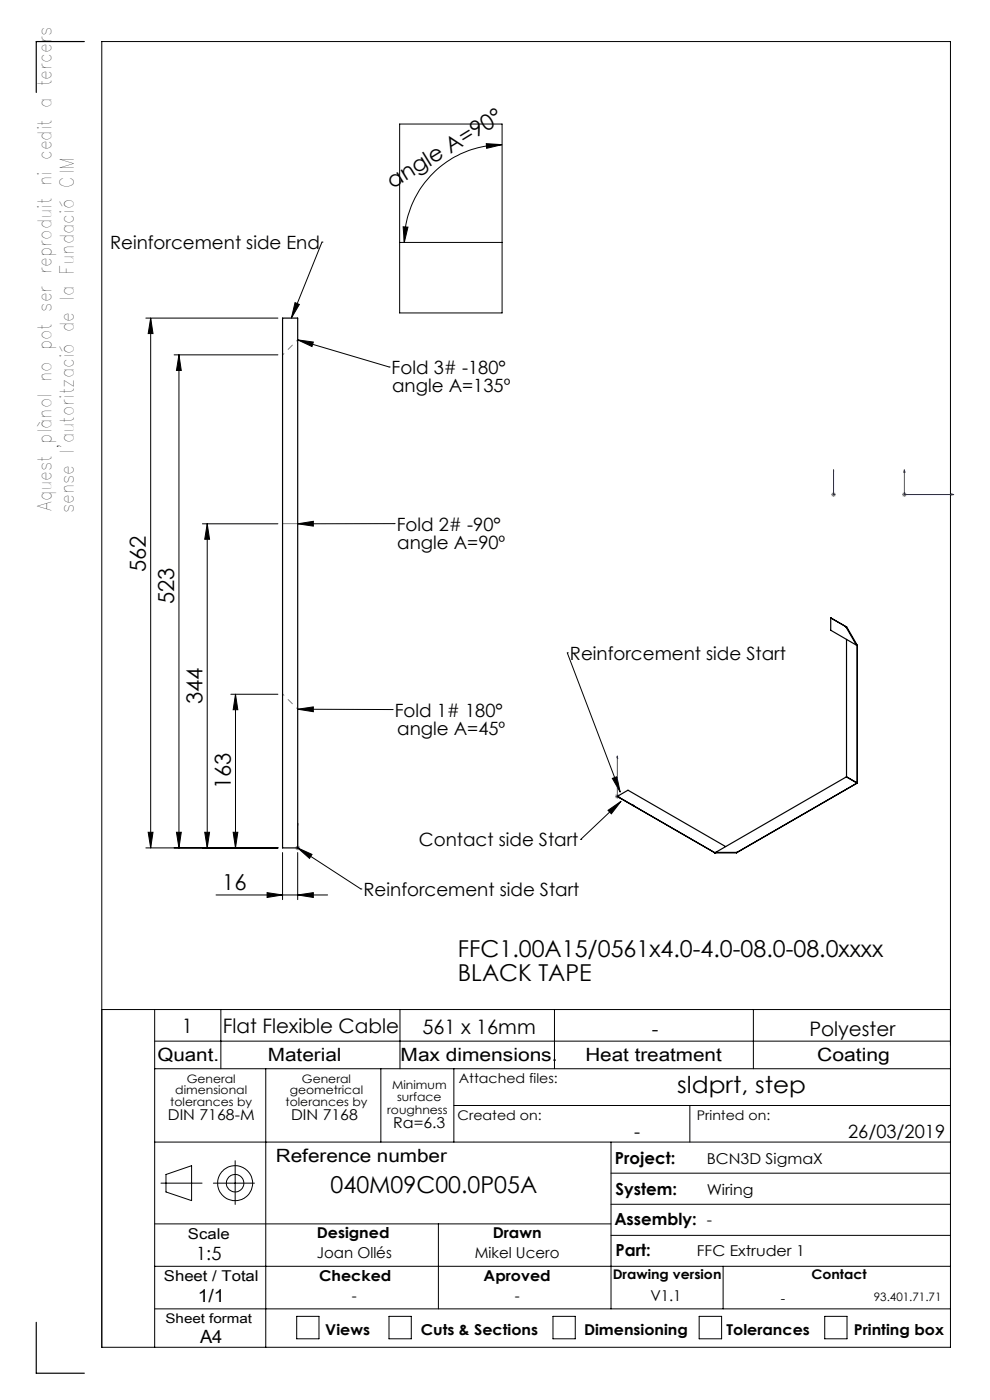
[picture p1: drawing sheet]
<svg xmlns="http://www.w3.org/2000/svg" width="210mm" height="297mm" viewBox="0 0 210 297" stroke-linecap="round" stroke-linejoin="round" font-family="sans-serif">
<g fill="none" stroke="#000" stroke-width=".21">
<path d="M21.6 8.8h180v277h-180zM84.8 26.3h21.7v40.1h-21.7zM103.2 30.5l3.3 .2-3.3 .8zM106.5 30.7a20.8 20.8 0 0 0-20.7 20.7M68.3 51.4h.1M68.3 51.4l-6.5 16.1M84.8 51.4h21.7M85.5 48.1l1 .1-.7 3.2zM30.9 67.5h28M32 67.5v112.4M32 67.5l.5 3.3h-1.1zM36.9 75.3h22"/>
<path d="M38 75.3l.5 3.3h-1.1zM38 75.3v104.6M62.6 64.2l.9 .4-1.7 2.9zM63.1 72.1l3.4 .5-.3 .9zM63.1 72.1l19.5 5.8M82.6 77.9h.1M42.9 111.1h16M44 111.1v68.8M44 111.1l.5 3.3h-1.1zM63.1 111.1l3.4-.5v1zM83.6 111.1h.1M83.6 111.1h-20.5"/>
<path d="M120.3 138.5h.1M120.3 138.5l11.3 29.5M49 147.3h9.9M50 147.3l.4 3.3h-.9zM50 147.3v32.6M63.1 150.5l3.4-.5v1zM63.1 150.5h20.1M83.2 150.5h.1M30.9 179.9h28M31.4 176.6h1.1l-.5 3.3zM37.4 176.6h1.1l-.5 3.3zM43.4 176.6h1.1l-.5 3.3z"/>
<path d="M49.5 176.6h.9l-.4 3.3zM63.1 179.9l3.1 1.4-.5 .8zM63.1 179.9l13.5 8.7M123.2 178.1h.1M129 171.9l2.7-1.9-2 2.6zM129.9 165.1l.9-.3 .8 3.2zM131.7 170l-8.5 8.1M45.8 189.9h23.7M56.7 189.4l3.2 .5-3.2 .5zM59.9 180.9v9.9M63.1 189.9l3.4-.5v1zM63.1 180.9v9.9"/>
<path d="M76.6 188.6h.1M21.6 214.2h180M32.8 214.2v71.6M46.8 214.2v12.5M84.8 214.2v12.5M117.6 214.2v12.5M159.8 214.2v12.5M32.8 220.9h168.8M32.8 226.7h168.8M56.4 226.7v59.1M80.8 226.7v15.6M96.3 226.7v15.6"/>
<path d="M96.3 234.5h105.3M146.3 234.5v7.8M32.8 259.6h96.8M32.8 242.3h168.8M34.1 251h8.8M35.2 249.2l5.4-1.9v7.4l-5.4-1.8zM45.3 251h8.7M49.9 246.2v9.3M93 259.6v18.1M129.6 242.3v35.4M129.6 255.5h72M129.6 248.9h72"/>
<path d="M32.8 268.6h168.8M62.9 279.3h4.8v4.7h-4.8zM82.5 279.3h4.7v4.7h-4.7zM117.3 279.3h4.7v4.7h-4.7zM129.6 262.1h72M148.3 279.3h4.8v4.7h-4.8zM153.4 268.6v9.1M174.9 279.3h4.8v4.7h-4.8zM201.6 277.7h-168.8"/>
<circle cx="49.9" cy="251" r="1.87"/>
<circle cx="49.9" cy="251" r="3.7"/>
</g>
<g fill="none" stroke="#00f" stroke-width=".21">
<path d="M176.8 99.7v.5v-.5M176.8 99.7v5.2M191.8 99.7l.2 .5h-.3zM191.8 99.7v5.2h10.5M176.8 104.8v.2zM176.8 104.9h.1M201.8 104.8l.5 .1-.5 .1zM63.1 174.6v.6v-.6M63.1 179.7v.3zM63.1 179.9h.1M63.1 174.6v5.3M131 160.4v.4l-.2-.1z"/>
<path d="M131 160.4v8.5l3.7 2.2M134.3 170.7l.4 .4-.4-.1z"/>
</g>
<g fill="none" stroke="#808080" stroke-width=".21">
<path d="M176.3 104.9h1M176.5 104.6l.7 .7M176.8 104.4v1M177.2 104.6l-.7 .7M191.3 104.9h1M191.5 104.6l.7 .7M191.8 104.4v1M192.2 104.6l-.7 .7M62.7 179.9h.9M62.8 179.5l.7 .7M63.1 179.4v1M63.5 179.5l-.7 .7"/>
<path d="M130.5 168.9h.9M130.6 168.6l.7 .7M131 168.4v1M131.3 168.6l-.7 .7"/>
</g>
<path d="M17.9 8.8h-10.2v10.8M7.7 280.5v10.8h10.2" fill="none" stroke="#000" stroke-width=".25"/>
<path d="M63.2 72.1l-3.2 3.2M63.2 150.4l-3.2-3.2" fill="none" stroke="#808080" stroke-width=".21" stroke-dasharray="15.2 1.3 1.3 1.3" stroke-dashoffset="14.9"/>
<path d="M63.2 111.1h-3.2" fill="none" stroke="#808080" stroke-width=".21" stroke-dasharray="15.2 1.3 1.3 1.3"/>
<g fill="#000">
<path d="M103.2 30.5l3.3 .2-3.3 .8zM85.5 48.1l1 .1-.7 3.2z"/>
<path d="M129.9 165.1l.9-.3 .8 3.2zM129 171.9l2.7-1.9-2 2.6z"/>
</g>
<g fill="#00f">
<path d="M134.3 170.7l.4 .4-.4-.1zM131 160.4v.4l-.2-.1zM176.8 99.7v.5zM176.8 104.8v.2zM191.8 99.7l-.1 .5h.3zM201.8 104.8v.2l.5-.1z"/>
<path d="M63.1 174.6v.6zM63.1 179.7v.3z"/>
</g>
<g fill="#000">
<path d="M62.6 64.2l.9 .4-1.7 2.9zM63.1 179.9l3.1 1.4-.5 .8zM63.1 150.5l3.4-.5v1zM63.1 111.1l3.4-.5v1zM63.1 72.1l3.4 .5-.3 .9z"/>
<path d="M49.5 176.6h.9l-.4 3.3zM50 147.3l.4 3.3h-.9zM43.4 176.6h1.1l-.5 3.3zM44 111.1l.5 3.3h-1.1zM37.4 176.6h1.1l-.5 3.3zM38 75.3l.5 3.3h-1.1zM31.4 176.6h1.1l-.5 3.3zM32 67.5l.5 3.3h-1.1z"/>
<path d="M56.7 189.4l3.2 .5-3.2 .5zM63.1 189.9l3.4-.5v1z"/>
</g>
<g fill="none" stroke="#000" stroke-width=".25">
<path d="M59.9 67.5h3.2v112.4h-3.2zM176.2 131.1v2.6l5.5 3.2M176.2 131.1l3.2 1.9M176.2 131.1l3.3 1.8M179.4 133h.2l2.3 3.9M179.4 133l2.3 3.9M179.5 132.9v.1M179.5 132.9l-.1 .1M179.6 135.6v29.2M181.7 136.9h.2M181.8 136.9h.1M181.9 136.9l-.1 29.2"/>
<path d="M131 168.9l2.2-1.3 20.7 12M131 168.9l20.7 12M131 168.9v.1M179.5 164.8l-27.7 16M179.5 164.8l2.3 1.3M179.6 164.8h-.1M179.6 164.8l2.2 1.3M181.8 166.1l-25.5 14.7M181.8 166.1v.1M181.8 166.2l-25.5 14.7M181.8 166.1h.1M151.7 180.9h.1"/>
<path d="M151.8 180.9h.1M151.8 180.9h-.1M151.8 180.8l-.1 .1M151.8 180.8h4.5M156.3 180.9h.1M156.3 180.8l-4.6 .1M156.3 180.8v.1"/>
</g>
<g font-size="4.9">
<text x="97.1" y="203.1">FFC1.00A15/0561x4.0-4.0-08.0-08.0xxxx</text>
<text x="97.1" y="208.1">BLACK TAPE</text>
<text x="143.7" y="231.9">sldprt, step</text>
<text x="70.1" y="253">040M09C00.0P05A</text>
</g>
<g font-size="4.7">
<text x="83.3" y="40.2" transform="rotate(-32 83.3 40.2)">angle A=90°</text>
<text x="31" y="121.3" transform="rotate(-90 31 121.3)">562</text>
<text x="37" y="128.1" transform="rotate(-90 37 128.1)">523</text>
<text x="43" y="149.3" transform="rotate(-90 43 149.3)">344</text>
<text x="49" y="167.4" transform="rotate(-90 49 167.4)">163</text>
<text x="47.2" y="188.8">16</text>
</g>
<g font-size="4.2">
<text x="38.6" y="219.1">1</text>
<text x="47.3" y="219.2">Flat Flexible Cable</text>
<text x="89.6" y="219.5">561 x 16mm</text>
<text x="138.3" y="219.7">-</text>
<text x="171.7" y="219.7">Polyester</text>
</g>
<g font-size="4">
<text x="10.9" y="108.4" transform="rotate(-90 10.9 108.4)">Aquest plànol no pot ser reproduit ni cedit a tercers</text>
<text x="15.6" y="108.9" transform="rotate(-90 15.6 108.9)">sense l'autorització de la Fundació CIM</text>
</g>
<g font-size="3.9">
<text x="23.4" y="52.8">Reinforcement side End</text>
<text x="83.1" y="79.4">Fold 3# -180°</text>
<text x="83.2" y="83.2">angle A=135º</text>
<text x="84.2" y="112.6">Fold 2# -90°</text>
<text x="84.3" y="116.5">angle A=90º</text>
<text x="120.9" y="140">Reinforcement side Start</text>
<text x="83.7" y="152">Fold 1# 180°</text>
<text x="84.3" y="155.9">angle A=45º</text>
<text x="88.9" y="179.5">Contact side Start</text>
<text x="77.1" y="190.1">Reinforcement side Start</text>
<text x="33.4" y="225.1">Quant.</text>
<text x="56.8" y="225.1">Material</text>
<text x="85" y="225.1">Max dimensions.</text>
<text x="124.2" y="225.1">Heat treatment</text>
<text x="173.4" y="225.1">Coating</text>
<text x="134.5" y="241.3">-</text>
<text x="179.9" y="241.3">26/03/2019</text>
<text x="58.5" y="246.6">Reference number</text>
<text x="41.6" y="267.3">1:5</text>
<text x="41.9" y="276.1">1/1</text>
<text x="42.4" y="284.9">A4</text>
</g>
<g font-size="3.5">
<text x="130.5" y="246.9">Project:</text>
<text x="130.6" y="253.5">System:</text>
<text x="130.3" y="259.8">Assembly: -</text>
<text x="130.6" y="266.4">Part:</text>
</g>
<g font-size="3.2">
<text x="35.6" y="237.6">DIN 7168-M</text>
<text x="61.7" y="237.6">DIN 7168</text>
<text x="83.4" y="239.3">Ra=6.3</text>
<text x="149.9" y="246.9">BCN3D SigmaX</text>
<text x="149.9" y="253.5">Wiring</text>
<text x="39.9" y="262.9">Scale</text>
<text x="67.2" y="262.5">Designed</text>
<text x="104.5" y="262.5">Drawn</text>
<text x="67.2" y="266.9">Joan Ollés</text>
<text x="100.7" y="266.9">Mikel Ucero</text>
<text x="147.8" y="266.4">FFC Extruder 1</text>
<text x="34.8" y="271.7">Sheet / Total</text>
<text x="67.7" y="271.7">Checked</text>
<text x="102.6" y="271.7">Aproved</text>
<text x="74.6" y="276.1">-</text>
<text x="109.2" y="276.1">-</text>
<text x="138" y="276.1">V1.1</text>
<text x="69" y="283.1">Views</text>
<text x="89.3" y="283.1">Cuts &amp; Sections</text>
<text x="123.9" y="283.1">Dimensioning</text>
<text x="154.1" y="283.2">Tolerances</text>
<text x="181.1" y="283.2">Printing box</text>
</g>
<g font-size="2.8">
<text x="97.3" y="229.7">Attached files:</text>
<text x="97.1" y="237.7">Created on:</text>
<text x="147.8" y="237.7">Printed on:</text>
<text x="130" y="271.4">Drawing version</text>
<text x="172.1" y="271.4">Contact</text>
<text x="35.1" y="280.7">Sheet format</text>
<text x="165.6" y="276.4">-</text>
</g>
<g font-size="2.5">
<text x="37.2" y="232.1">dimensional</text>
<text x="39.6" y="229.7">General</text>
<text x="61.5" y="232.1">geometrical</text>
<text x="64" y="229.7">General</text>
<text x="83.2" y="231">Minimum</text>
<text x="84.2" y="233.5">surface</text>
<text x="36.1" y="234.6">tolerances by</text>
<text x="60.6" y="234.6">tolerances by</text>
<text x="82.1" y="236.2">roughness</text>
<text x="185.4" y="276.1">93.401.71.71</text>
</g>
</svg>
